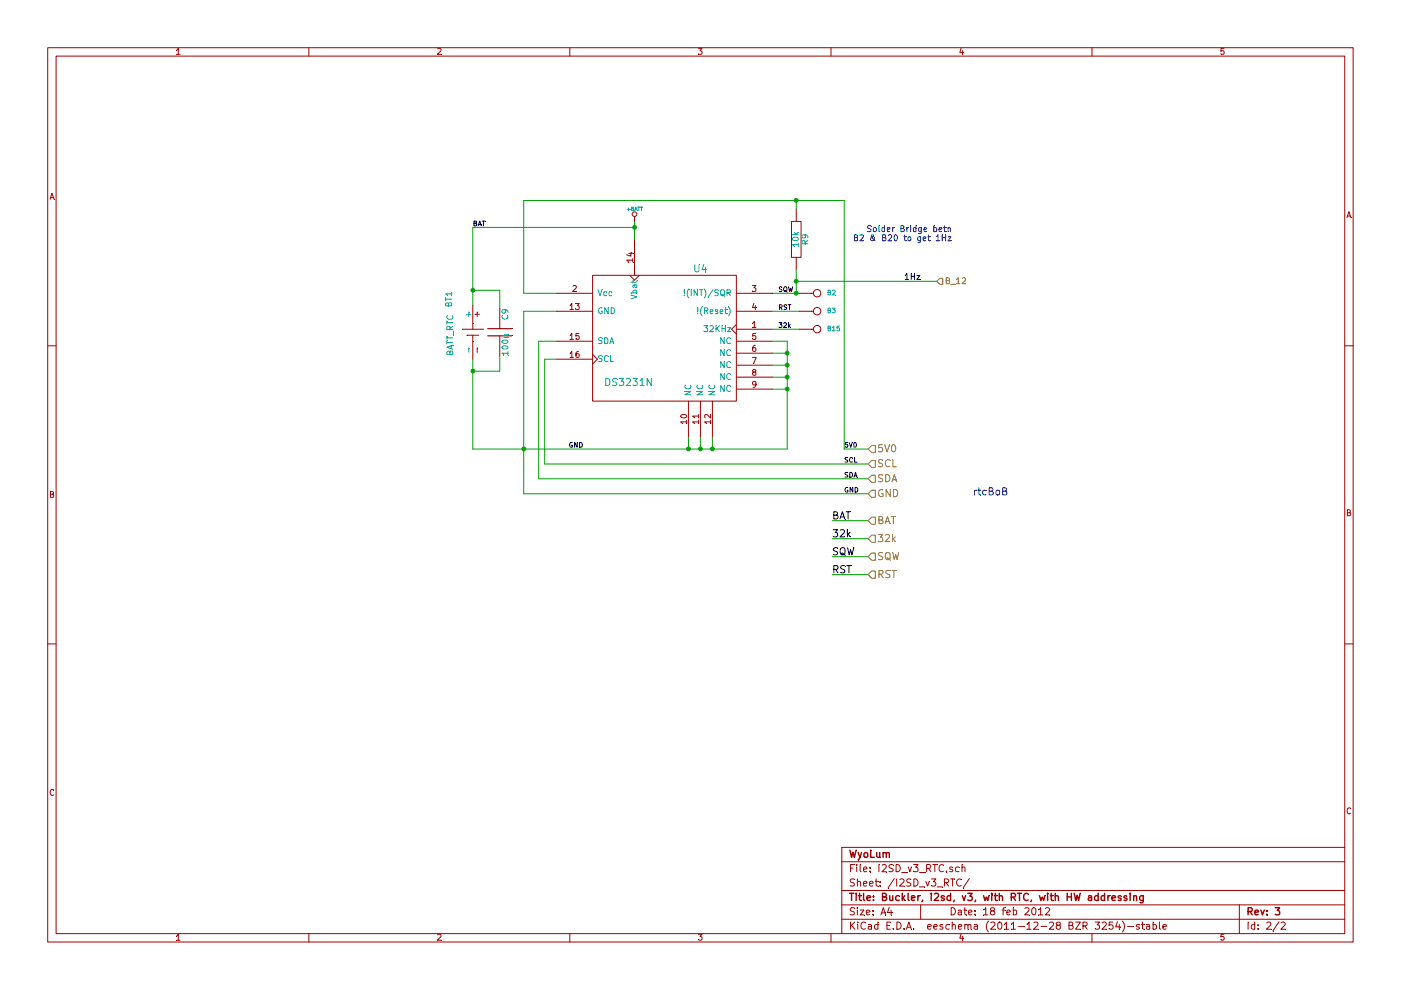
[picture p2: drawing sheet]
EESchema Schematic File Version 2  date 2/22/2012 1:25:26 PM
LIBS:i2sd_v3
LIBS:power
LIBS:i2sd_v3-cache
EELAYER 25  0
EELAYER END
$Descr A4 11700 8267
encoding utf-8
Sheet 2 2
Title "Buckler, i2sd, v3, with RTC, with HW addressing"
Date "18 feb 2012"
Rev "3"
Comp "WyoLum"
Comment1 ""
Comment2 ""
Comment3 ""
Comment4 ""
$EndDescr
Wire Wire Line
	7250 4800 6950 4800
Wire Wire Line
	7250 4500 6950 4500
Connection ~ 6650 1675
Wire Wire Line
	6650 1750 6650 1675
Wire Wire Line
	7250 3750 7050 3750
Wire Wire Line
	7050 1675 7050 3750
Wire Wire Line
	7050 1675 4375 1675
Wire Wire Line
	6450 2600 6675 2600
Wire Wire Line
	7250 4000 4500 4000
Wire Wire Line
	4500 4000 4500 2850
Wire Wire Line
	4500 2850 4650 2850
Connection ~ 3950 3100
Wire Wire Line
	4175 3100 3950 3100
Wire Wire Line
	4175 3100 4175 2975
Wire Wire Line
	3950 2550 3950 1900
Wire Wire Line
	3950 1900 5300 1900
Connection ~ 6575 3150
Wire Wire Line
	6575 3150 6450 3150
Connection ~ 6575 2950
Wire Wire Line
	6450 2950 6575 2950
Connection ~ 5850 3750
Wire Wire Line
	5850 3750 5850 3650
Wire Wire Line
	5750 3750 5750 3650
Wire Wire Line
	6575 3750 6575 2850
Wire Wire Line
	6575 2850 6450 2850
Wire Wire Line
	4375 2600 4650 2600
Connection ~ 5750 3750
Wire Wire Line
	5950 3750 5950 3650
Connection ~ 5950 3750
Wire Wire Line
	6575 3050 6450 3050
Connection ~ 6575 3050
Wire Wire Line
	6450 3250 6575 3250
Connection ~ 6575 3250
Wire Wire Line
	4650 2450 4375 2450
Wire Wire Line
	3950 3750 3950 3000
Wire Wire Line
	6575 3750 3950 3750
Connection ~ 4375 3750
Wire Wire Line
	4175 2575 4175 2425
Wire Wire Line
	4175 2425 3950 2425
Connection ~ 3950 2425
Wire Wire Line
	4375 2450 4375 1675
Wire Wire Line
	4650 3000 4550 3000
Wire Wire Line
	4550 3000 4550 3875
Wire Wire Line
	4550 3875 7250 3875
Wire Wire Line
	6450 2450 6675 2450
Wire Wire Line
	6675 2750 6450 2750
Wire Wire Line
	4375 4125 4375 2600
Wire Wire Line
	7250 4125 4375 4125
Wire Wire Line
	5300 2000 5300 1850
Connection ~ 5300 1900
Wire Wire Line
	6650 2250 6650 2450
Connection ~ 6650 2450
Wire Wire Line
	7250 4350 6950 4350
Wire Wire Line
	7250 4650 6950 4650
Wire Wire Line
	6650 2350 7825 2350
Connection ~ 6650 2350
Text Label 6950 4800 0    60   ~ 0
RST
Text Label 6950 4650 0    60   ~ 0
SQW
Text Label 6950 4500 0    60   ~ 0
32k
Text Label 6950 4350 0    60   ~ 0
BAT
Text HLabel 7250 4800 2    60   Input ~ 0
RST
Text HLabel 7250 4650 2    60   Input ~ 0
SQW
Text HLabel 7250 4500 2    60   Input ~ 0
32k
Text HLabel 7250 4350 2    60   Input ~ 0
BAT
Text Notes 7950 1950 2    50   ~ 0
Solder Bridge betn\nB2 & B20 to get 1Hz
Text HLabel 7825 2350 2    50   Input ~ 0
B_12
Text Label 7550 2350 0    50   ~ 0
1Hz
$Comp
L R R9
U 1 1
P 6650 2000
F 0 "R9" V 6730 2000 50  0000 C CNN
F 1 "10k" V 6650 2000 50  0000 C CNN
F 2 "rc03_vert_LED" H 6650 2000 60  0001 C CNN
	1    6650 2000
	1    0    0    -1  
$EndComp
$Comp
L +BATT #PWR09
U 1 1
P 5300 1850
F 0 "#PWR09" H 5300 1800 20  0001 C CNN
F 1 "+BATT" H 5300 1950 30  0000 C CNN
	1    5300 1850
	1    0    0    -1  
$EndComp
Text HLabel 7250 4125 2    60   Input ~ 0
GND
Text HLabel 7250 4000 2    60   Input ~ 0
SDA
Text HLabel 7250 3875 2    60   Input ~ 0
SCL
Text HLabel 7250 3750 2    60   Input ~ 0
5V0
Text Label 7050 3750 0    40   ~ 0
5V0
Text Label 7050 4125 0    40   ~ 0
GND
$Comp
L I/O B15
U 1 1
P 6825 2750
F 0 "B15" H 6905 2750 40  0000 L CNN
F 1 "I/O" H 6825 2805 30  0001 C CNN
F 2 "I/O" H 6825 2750 60  0001 C CNN
	1    6825 2750
	1    0    0    -1  
$EndComp
$Comp
L I/O B3
U 1 1
P 6825 2600
F 0 "B3" H 6905 2600 40  0000 L CNN
F 1 "I/O" H 6825 2655 30  0001 C CNN
F 2 "I/O" H 6825 2600 60  0001 C CNN
	1    6825 2600
	1    0    0    -1  
$EndComp
$Comp
L I/O B2
U 1 1
P 6825 2450
F 0 "B2" H 6905 2450 40  0000 L CNN
F 1 "I/O" H 6825 2505 30  0001 C CNN
F 2 "I/O" H 6825 2450 60  0001 C CNN
	1    6825 2450
	1    0    0    -1  
$EndComp
Text Notes 8125 4150 0    60   ~ 0
rtcBoB\n
$Comp
L DS3231N U4
U 1 1
P 5550 2800
F 0 "U4" H 5850 3350 60  0000 C CNN
F 1 "DS3231N" H 5250 2400 60  0000 C CNN
F 2 "DIP-24__600_ELL" H 5550 2800 60  0001 C CNN
	1    5550 2800
	1    0    0    -1  
$EndComp
$Comp
L C C9
U 1 1
P 4175 2775
F 0 "C9" V 4225 2875 50  0000 L CNN
F 1 "100n" V 4225 2575 50  0000 L CNN
F 2 "C2" H 4175 2775 60  0001 C CNN
	1    4175 2775
	1    0    0    -1  
$EndComp
Text Label 4750 3750 0    40   ~ 0
GND
Text Label 3950 1900 0    40   ~ 0
BAT
Text Label 7050 3875 0    40   ~ 0
SCL
Text Label 7050 4000 0    40   ~ 0
SDA
Text Label 6500 2450 0    40   ~ 0
SQW
Text Label 6500 2600 0    40   ~ 0
RST
Text Label 6500 2750 0    40   ~ 0
32k
$Comp
L BATT_RTC BT1
U 1 1
P 3950 2800
F 0 "BT1" H 3650 2600 50  0000 C CNN
F 1 "BATT_RTC" H 3950 2610 50  0000 C CNN
F 2 "CR2032" H 3950 2800 60  0001 C CNN
F 4 "BU2032SM-HD-GCT-ND " H 3950 2800 60  0001 C CNN "Digikey"
	1    3950 2800
	0    1    1    0   
$EndComp
$EndSCHEMATC
